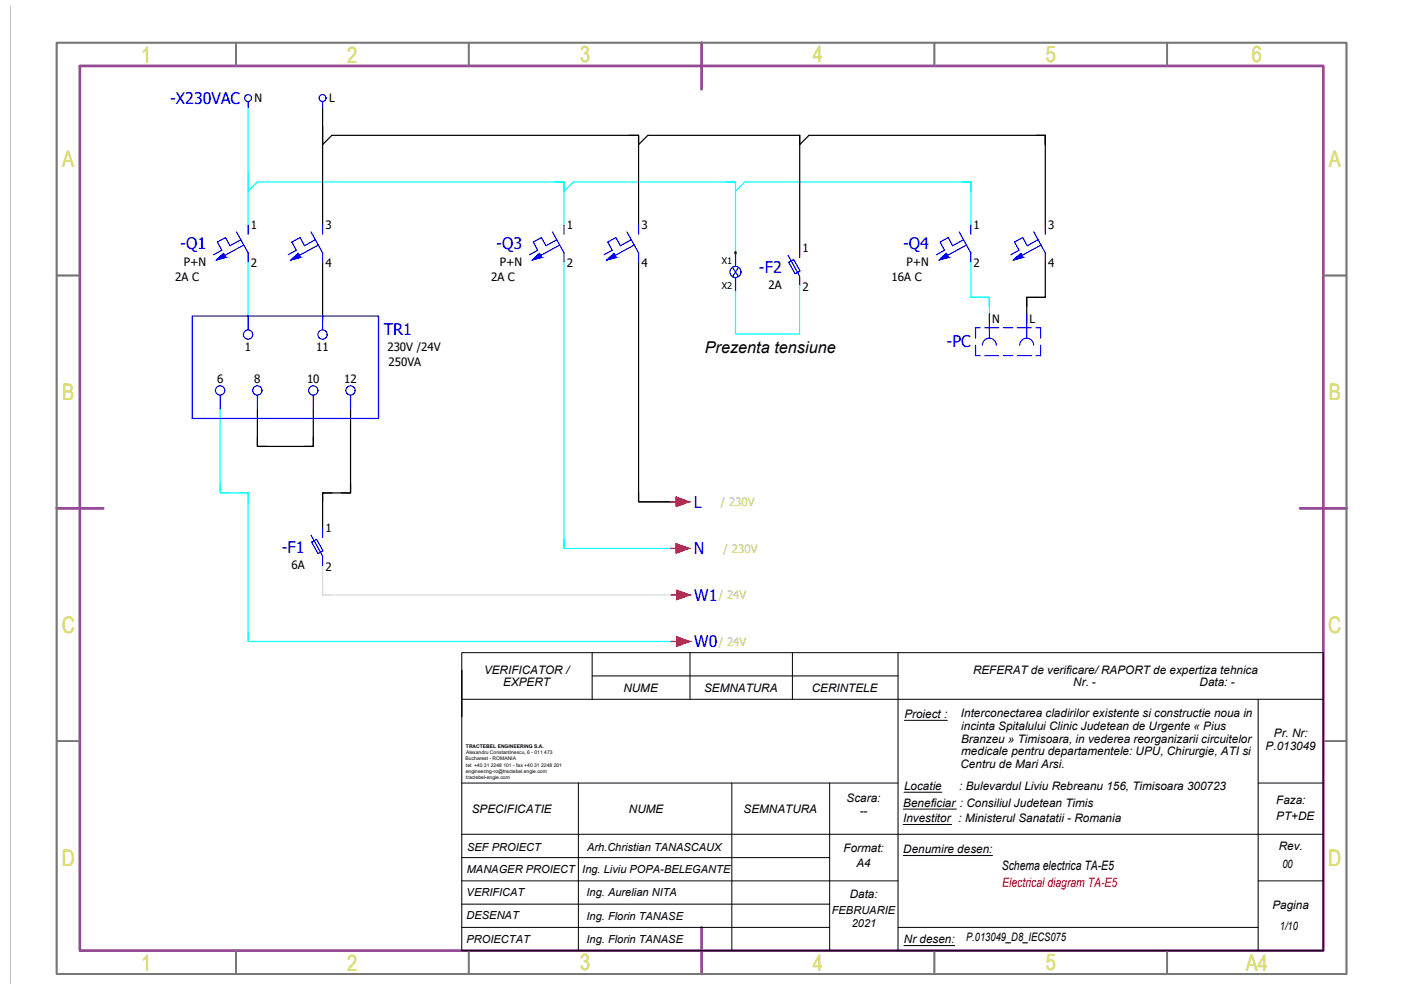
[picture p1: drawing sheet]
<svg xmlns="http://www.w3.org/2000/svg" width="297mm" height="210mm" viewBox="0 0 297 210" stroke-linecap="round" stroke-linejoin="round" font-family="sans-serif">
<!-- layer: CP_LINENORM -->
<path d="M2.1 1.4v207" fill="none" stroke="#bababa" stroke-width=".25"/>
<!-- layer: CP_FRAME -->
<path d="M16.9 14h263.7v187.6h-263.7zM148.7 9.1v9.8M12 107.8h9.9M275.6 107.8h9.9M148.7 196.6v9.9" fill="none" stroke="#954a95" stroke-width=".51"/>
<!-- layer: CP_FRREF -->
<g fill="none" stroke="#767676" stroke-width=".36">
<path d="M12 9.1h273.5v197.4h-273.5zM50 9.1v4.9M99.4 9.1v4.9M198.1 9.1v4.9M247.5 9.1v4.9M12 58.4h4.9M280.6 58.4h4.9M12 157.1h4.9M280.6 157.1h4.9M50 201.6v4.9M99.4 201.6v4.9M198.1 201.6v4.9"/>
<path d="M247.5 201.6v4.9"/>
</g>
<!-- layer: EPLAN311 -->
<g fill="none" stroke="#0ff" stroke-width=".25">
<path d="M52.6 22.8v24.9M52.6 36.6v3.9l2-1.9h65v9.1M117.6 38.6h2v1.9l2-1.9h34.3M154 38.6h1.9v1.9l2-1.9h47.9v9.1M203.9 38.6h1.9v1.9M52.6 55.6v12.4M119.6 55.6v60.7h24.5M155.9 40.5v13.2M205.8 55.6v7.4h4v5.5M169.6 60.6v10.2h-13.7v-9.2M205.8 63h4v2M46.7 86.7v17.8h5.9v31.5h91.6"/>
<path d="M46.7 102.5v2h1.9M50.6 104.5h2v2M119.6 114.3v2h2M52.6 134.2v1.8h2"/>
</g>
<path d="M68.4 119.9v6.2h75.8M68.4 124.2v1.9h2" fill="none" stroke="#dcdcdc" stroke-width=".25"/>
<g fill="none" stroke="#000" stroke-width=".25">
<path d="M68.4 22.8v24.9M68.4 26.7v4l2-2h65v19M133.4 28.7h2v2l2-2h32.2v2l1.9-2h50.1v19M219.7 28.7h1.9v2M68.4 55.6v12.4M135.4 55.6v50.8h8.7M221.6 55.6v7.4h-3.9M217.7 63v5.5M217.7 63h3.9M54.6 86.7v8h11.8v-8M54.6 92.7v2h1.9M66.4 92.7v2h-1.9"/>
<path d="M74.3 86.7v17.8h-5.9v7.5M70.4 104.5h-2v2M74.3 102.5v2h-1.9M135.4 104.4v2h10.7"/>
</g>
<!-- layer: EPLAN300 -->
<g fill="#00f" stroke="#00f" stroke-width=".21">
<path d="M62.3 54.6l.9-.9 .5 .9zM61.7 55.1l2-.5h-1.4z"/>
<path d="M46.5 54.6l.9-.9 .5 .9zM45.9 55.1l2-.5h-1.4z"/>
<path d="M129.3 54.6l.9-.9 .4 .9zM128.7 55.1l1.9-.5h-1.3z"/>
<path d="M113.5 54.6l.9-.9 .5 .9zM112.9 55.1l2-.5h-1.4z"/>
<path d="M215.5 54.6l.9-.9 .5 .9zM214.9 55.1l2-.5h-1.4z"/>
<path d="M199.7 54.6l.9-.9 .5 .9zM199.1 55.1l2-.5h-1.4z"/>
</g>
<g fill="none" stroke="#00f" stroke-width=".25">
<path d="M52.6 21.5v1.3M68.4 21.5v1.3M45.9 55.1l1.5-1.4 .5 .9zM50.1 49.2l2.5 4.4v2M51.1 50.8l-2.3 1.3-1-1.7-1.7 .9 .9 1.8-1.7 .9M51.7 52l-4 2.2M52.6 47.7v2M61.7 55.1l1.5-1.4 .5 .9zM65.9 49.2l2.5 4.4v2M66.9 50.8l-2.3 1.3-1-1.7-1.7 .9 .9 1.8-1.7 .9M67.5 52l-4.1 2.2M68.4 47.7v2"/>
<path d="M112.9 55.1l1.5-1.4 .5 .9zM117.1 49.2l2.5 4.4v2M118.1 50.8l-2.4 1.3-.9-1.7-1.7 .9 .9 1.8-1.7 .9M118.7 52l-4.1 2.2M119.6 47.7v2M128.7 55.1l1.5-1.4 .4 .9zM132.9 49.2l2.5 4.4v2M133.8 50.8l-2.3 1.3-.9-1.7-1.8 .9 1 1.8-1.7 .9M134.5 52l-4.1 2.2M135.4 47.7v2M155.3 56.7l1.3 2M155.9 53.7v2.8"/>
<path d="M155.9 58.9v2.7M156.6 56.7l-1.3 2M167.1 54.1l2.5 4.5v2M167.2 55.6l1.1-.6 1.3 2.5-1 .6zM169.6 52.7v1.9M199.1 55.1l1.5-1.4 .5 .9zM203.4 49.2l2.4 4.4v2M204.3 50.8l-2.3 1.3-1-1.7-1.7 .9 1 1.8-1.8 .9M204.9 52l-4 2.2M205.8 47.7v2M214.9 55.1l1.5-1.4 .5 .9zM219.2 49.2l2.4 4.4v2"/>
<path d="M220.1 50.8l-2.3 1.3-1-1.7-1.7 .9 1 1.8-1.8 .9M220.7 52l-4 2.2M221.6 47.7v2M206.8 73.2v2.2h1M207.8 69.5h-1v2.2M208.3 73.2a1.47 1.47 0 0 1 1.5-1.5 1.47 1.47 0 0 1 1.4 1.5M208.8 69.5h3M208.8 75.4h3M209.8 66.5v5.2M212.7 69.5h2M212.7 75.4h2M215.7 69.5h3"/>
<path d="M215.7 75.4h3M216.2 73.2a1.47 1.47 0 0 1 1.5-1.5 1.47 1.47 0 0 1 1.4 1.5M217.7 66.5v5.2M219.7 69.5h.9v2.2M220.6 73.2v2.2h-.9M65.9 113.5l2.5 4.4v2M66.1 114.9l1-.5 1.4 2.4-1.1 .6zM68.4 112v2"/>
<circle cx="52.6" cy="20.8" r=".73"/>
<circle cx="68.4" cy="20.8" r=".73"/>
<circle cx="155.9" cy="57.7" r="1.17"/>
</g>
<!-- layer: EPLAN311 -->
<g fill="#f00" stroke="#f00" stroke-width=".21">
<path d="M143.5 125.2l2.7 .9h-2.7zM143.5 126.1v1l2.7-1z"/>
<path d="M143.5 135l2.7 1h-2.7zM143.5 136v1l2.7-1z"/>
<path d="M143.4 105.4l2.7 1h-2.7zM143.4 106.4v1l2.7-1z"/>
<path d="M143.4 115.3l2.7 1h-2.7zM143.4 116.3v1l2.7-1z"/>
</g>
<!-- layer: EPLAN305 -->
<path d="M40.8 67h39.4v21.7h-39.4z" fill="none" stroke="#00f" stroke-width=".25"/>
<!-- layer: EPLAN302 -->
<g fill="none" stroke="#00f" stroke-width=".25">
<path d="M52.6 67v2.9M68.4 67v2.9M46.7 83.8v2.9M54.6 83.8v2.9M66.4 83.8v2.9M74.3 83.8v2.9"/>
<circle cx="52.6" cy="70.9" r=".98"/>
<circle cx="68.4" cy="70.9" r=".98"/>
<circle cx="46.7" cy="82.8" r=".98"/>
<circle cx="54.6" cy="82.8" r=".98"/>
<circle cx="66.4" cy="82.8" r=".98"/>
<circle cx="74.3" cy="82.8" r=".98"/>
</g>
<!-- layer: EPLAN311 -->
<path d="M142.1 106.4h1.3M142.1 116.3h1.3M143.4 105.4l2.7 1-2.7 1zM143.4 115.3l2.7 1-2.7 1zM142.3 126.1h1.2M142.3 136h1.2M143.5 125.2l2.7 .9-2.7 1zM143.5 135l2.7 1-2.7 1z" fill="none" stroke="#f00" stroke-width=".25"/>
<!-- layer: c_cartus text -->
<g fill="none" stroke="#000" stroke-width=".21">
<path d="M125.5 138.4v9.9M146.3 138.4v9.9M168 138.4v9.9M190.4 138.4v63.2M280.6 138.4h-182.7v63.2h182.7M97.9 142.1v9.8M97.9 148.3h182.7M125.5 143.3h64.9M191.8 152.7h9.1M266.7 148.3v53.3M97.9 176.9h182.7M97.9 166h92.5"/>
<path d="M122.6 166v35.6M155.2 166v35.6M175.9 166v35.6M191.5 174.8h10.3M191.5 171.5h11.3M191.7 168h8M266.7 166h13.9M97.9 186.8h92.5M97.9 181.8h78M97.9 191.7h78M97.9 196.6h78M190.4 196.6h76.3"/>
<path d="M191.5 181.4h18.9M266.7 186.8h13.9M191.7 200.5h10.7"/>
</g>
<!-- layer: a_has_UPU -->
<path d="M280.6 138.4v63.2" fill="none" stroke="#000" stroke-width=".21"/>
<!-- layer: EPLAN100 -->
<circle cx="155.9" cy="53.7" r=".25" fill="#000"/>
<!-- layer: 0 -->
<path d="M169.6 28.7v24" fill="none" stroke="#000" stroke-width=".25"/>
<g font-size="4.8" fill="#dddd6e">
<text x="29.9" y="13.3">1</text>
<text x="73.6" y="13.3">2</text>
<text x="123" y="13.2">3</text>
<text x="172.3" y="13.2">4</text>
<text x="221.7" y="13.2">5</text>
<text x="265.4" y="13.2">6</text>
<text x="13.2" y="35.5">A</text>
<text x="281.7" y="35.5">A</text>
<text x="13.2" y="84.8">B</text>
<text x="281.7" y="84.8">B</text>
<text x="13.1" y="134.2">C</text>
<text x="281.6" y="134.2">C</text>
<text x="13.1" y="183.6">D</text>
<text x="281.6" y="183.6">D</text>
<text x="29.9" y="205.8">1</text>
<text x="73.6" y="205.8">2</text>
<text x="123" y="205.8">3</text>
<text x="172.3" y="205.8">4</text>
<text x="221.7" y="205.7">5</text>
<text x="264.1" y="205.8">A4</text>
</g>
<g font-size="3.4" fill="#00f">
<text x="36.1" y="22">-X230VAC</text>
<text x="38.2" y="52.9">-Q1</text>
<text x="105.2" y="52.9">-Q3</text>
<text x="191.5" y="52.9">-Q4</text>
<text x="160.9" y="57.8">-F2</text>
<text x="81.4" y="70.9">TR1</text>
<text x="200.7" y="73.7">-PC</text>
<text x="147.1" y="107.6">L</text>
<text x="59.7" y="117.2">-F1</text>
<text x="147.1" y="117.5">N</text>
<text x="147.2" y="127.4">W1</text>
<text x="147.2" y="137.3">W0</text>
</g>
<text font-size="3.4" x="149.4" y="74.8">Prezenta tensiune</text>
<text font-size="2.8" x="212.4" y="184.4">Schema electrica TA-E5</text>
<text font-size="2.8" fill="#f00" x="212.5" y="188.1">Electrical diagram TA-E5</text>
<g font-size="2.5">
<text x="102.6" y="142.8">VERIFICATOR /</text>
<text x="206.3" y="142.8">REFERAT de verificare/ RAPORT de expertiza tehnica</text>
<text x="106.7" y="145.5">EXPERT</text>
<text x="132.2" y="146.6">NUME</text>
<text x="149.3" y="146.6">SEMNATURA</text>
<text x="172.1" y="146.6">CERINTELE</text>
<text x="227.6" y="145.5">Nr. -</text>
<text x="254.3" y="145.5">Data: -</text>
<text x="191.8" y="152.2">Proiect :</text>
<text x="203.7" y="151.9">Interconectarea cladirilor existente si constructie noua in</text>
<text x="203.8" y="154.7">incinta Spitalului Clinic Judetean de Urgente « Pius</text>
<text x="203.8" y="157.4">Branzeu » Timisoara, in vederea reorganizarii circuitelor</text>
<text x="203.8" y="160.2">medicale pentru departamentele: UPU, Chirurgie, ATI si</text>
<text x="268.3" y="159">P.013049</text>
<text x="270.1" y="156.2">Pr. Nr:</text>
<text x="191.7" y="167.4">Locatie</text>
<text x="203.4" y="167.4">: Bulevardul Liviu Rebreanu 156, Timisoara 300723</text>
<text x="203.7" y="162.9">Centru de Mari Arsi.</text>
<text x="100" y="172.3">SPECIFICATIE</text>
<text x="133.3" y="172.3">NUME</text>
<text x="157.7" y="172.3">SEMNATURA</text>
<text x="179.5" y="170">Scara:</text>
<text x="182.3" y="172.8">--</text>
<text x="191.5" y="171">Beneficiar : Consiliul Judetean Timis</text>
<text x="270.6" y="170.4">Faza:</text>
<text x="270.6" y="173.9">PT+DE</text>
<text x="191.5" y="174.3">Investitor : Ministerul Sanatatii - Romania</text>
<text x="178.8" y="180.6">Format:</text>
<text x="181.6" y="183.8">A4</text>
<text x="191.5" y="180.9">Denumire desen:</text>
<text x="271.1" y="180.3">Rev.</text>
<text x="271.9" y="184.1">00</text>
<text x="180.2" y="190.5">Data:</text>
<text x="269.8" y="192.8">Pagina</text>
<text x="271.3" y="197.3">1/10</text>
<text x="191.7" y="200">Nr desen:</text>
<text x="204.8" y="199.6">P.013049_D8_IECS075</text>
</g>
<g font-size="2.4">
<text x="54" y="21.7">N</text>
<text x="69.8" y="21.7">L</text>
<text x="53.2" y="48.6">1</text>
<text x="69" y="48.6">3</text>
<text x="120.2" y="48.6">1</text>
<text x="136" y="48.6">3</text>
<text x="170.1" y="53.5">1</text>
<text x="206.4" y="48.6">1</text>
<text x="222.2" y="48.6">3</text>
<text x="37.2" y="59.6">2A C</text>
<text x="39" y="56.4">P+N</text>
<text x="53.2" y="56.7">2</text>
<text x="69" y="56.7">4</text>
<text x="104.1" y="59.6">2A C</text>
<text x="105.9" y="56.4">P+N</text>
<text x="120.2" y="56.7">2</text>
<text x="136" y="56.7">4</text>
<text x="189" y="59.6">16A C</text>
<text x="192.2" y="56.4">P+N</text>
<text x="206.4" y="56.7">2</text>
<text x="222.2" y="56.7">4</text>
<text x="162.9" y="61.3">2A</text>
<text x="170.1" y="61.7">2</text>
<text x="210.4" y="68.4">N</text>
<text x="218.3" y="68.4">L</text>
<text x="51.9" y="74.4">1</text>
<text x="67.1" y="74.4">11</text>
<text x="82.1" y="74.4">230V /24V</text>
<text x="82.4" y="77.7">250VA</text>
<text x="46" y="81.3">6</text>
<text x="53.9" y="81.3">8</text>
<text x="65.1" y="81.3">10</text>
<text x="73" y="81.3">12</text>
<text x="69" y="112.9">1</text>
<text x="61.8" y="120.7">6A</text>
<text x="69" y="121">2</text>
</g>
<g font-size="2.4" fill="#a5dd6e">
<text x="152.8" y="107.3">/ 230V</text>
<text x="153.4" y="117.2">/ 230V</text>
<text x="152.4" y="127">/ 24V</text>
<text x="152.4" y="136.9">/ 24V</text>
</g>
<g font-size="2.3">
<text x="99" y="185.1">MANAGER PROIECT</text>
<text x="99" y="180.4">SEF PROIECT</text>
<text x="123.5" y="185.1">Ing. Liviu POPA-BELEGANTE</text>
<text x="124.5" y="180.4">Arh.Christian TANASCAUX</text>
<text x="98.9" y="190">VERIFICAT</text>
<text x="124.4" y="190">Ing. Aurelian NITA</text>
<text x="98.9" y="194.9">DESENAT</text>
<text x="124.4" y="195">Ing. Florin TANASE</text>
<text x="176.4" y="193.7">FEBRUARIE</text>
<text x="180.6" y="196.5">2021</text>
<text x="98.9" y="199.8">PROIECTAT</text>
<text x="124.4" y="199.9">Ing. Florin TANASE</text>
</g>
<g font-size="2">
<text x="153.1" y="56">X1</text>
<text x="153.1" y="61.4">X2</text>
</g>
<g font-size="1.1">
<text x="98.7" y="161.2">Bucharest - ROMANIA</text>
<text x="98.8" y="158.6">TRACTEBEL ENGINEERING S.A.</text>
<text x="98.8" y="159.9">Alexandru Constantinescu, 6 - 011 473</text>
<text x="98.8" y="163.8">engineering-ro@tractebel.engie.com</text>
<text x="98.8" y="162.5">tel: +40 31 2248 101 - fax +40 31 2248 201</text>
<text x="98.8" y="165.1">tractebel-engie.com</text>
</g>
</svg>
